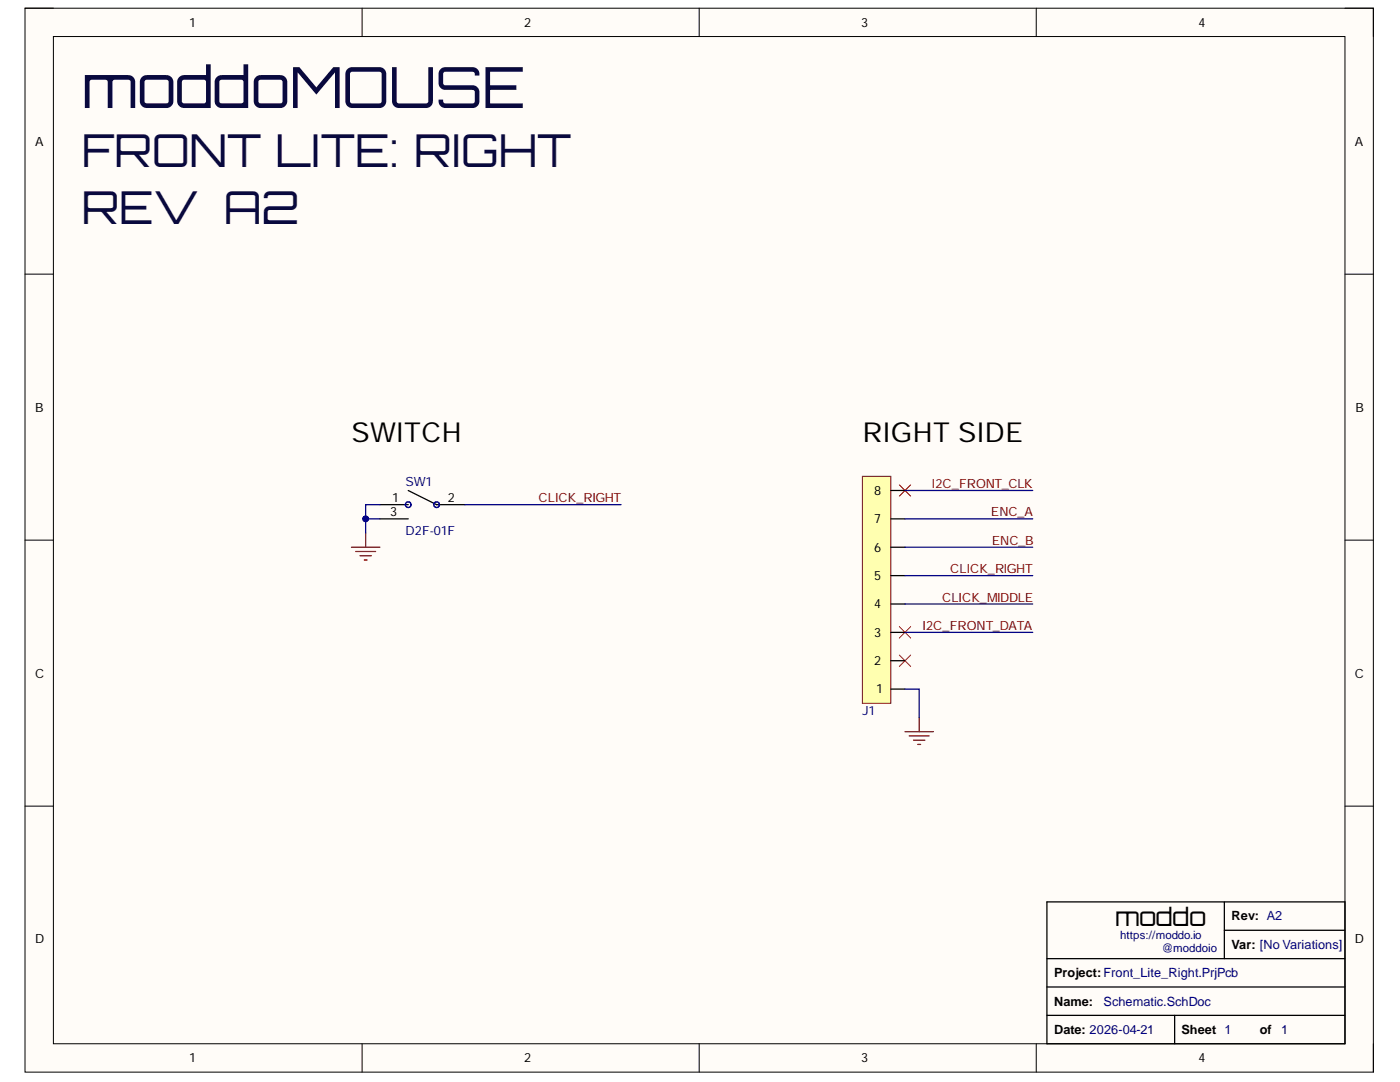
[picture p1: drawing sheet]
<svg xmlns="http://www.w3.org/2000/svg" width="279mm" height="216mm" viewBox="0 0 279 216" stroke-linecap="round" stroke-linejoin="round" font-family="sans-serif">
<path d="M5 1.6h269.1v212.3h-269.1z" fill-rule="evenodd" fill="#fffcf8"/>
<path d="M5 1.6h269.1v212.3h-269.1z" fill="none" stroke="#000" stroke-width=".2"/>
<path d="M10.7 7.3h257.7v201h-257.7z" fill-rule="evenodd" fill="#fffcf8"/>
<g fill="none" stroke="#000" stroke-width=".2">
<path d="M5 1.6h5.7M10.7 7.3h257.7v201h-257.7zM72.3 1.6v5.7M139.5 1.6v5.7M206.8 1.6v5.7M268.4 1.6h5.7v5.7M5 54.7h5.7M268.4 54.7h5.7M5 107.8h5.7M268.4 107.8h5.7M5 160.9h5.7M268.4 160.9h5.7"/>
<path d="M72.3 208.3v5.6M139.5 208.3v5.6M206.8 208.3v5.6M274.1 208.3v5.6"/>
</g>
<path d="M70.1 109.2h5.7M71 110h4M71.8 110.9h2.3M72.7 111.7h.6M73 106.4v2.8M180.6 146h5.7M181.5 146.8h3.9M182.3 147.7h2.3M183.2 148.5h.5M183.4 143.2v2.8" fill="none" stroke="#800000" stroke-width=".25"/>
<path d="M81.5 97.9l5.6 2.8h5.7M75.8 100.7h5.7M75.8 103.5h5.7M208.9 180h59.5v28.3h-59.5zM244.3 180v11.3M208.9 196.9h59.5M208.9 191.3h59.5M244.3 185.6h24.1M208.9 202.6h59.5M234.4 202.6v5.7" fill="none" stroke="#000" stroke-width=".25"/>
<path d="M179.5 96.7l2.2 2.3M181.7 96.7l-2.2 2.3M179.5 130.7l2.2 2.3M179.5 125l2.2 2.3M181.7 130.7l-2.2 2.3M181.7 125l-2.2 2.3" fill="none" stroke="#f00" stroke-width=".2"/>
<g fill="none" stroke="#00f" stroke-width=".25">
<circle cx="81.5" cy="100.7" r=".56"/>
<circle cx="87.1" cy="100.7" r=".56"/>
</g>
<path d="M172.1 95h5.7v45.3h-5.7z" fill-rule="evenodd" fill="#ffffb0"/>
<path d="M172.1 95h5.7v45.3h-5.7z" fill="none" stroke="#800000" stroke-width=".2"/>
<path d="M177.8 97.9h2.8M177.8 114.9h2.8M177.8 109.2h2.8M177.8 103.5h2.8M177.8 137.5h2.8M177.8 131.8h2.8M177.8 126.2h2.8M177.8 120.5h2.8" fill="none" stroke="#000" stroke-width=".25"/>
<path d="M75.8 100.7h-2.8v5.7" fill="none" stroke="#000080" stroke-width=".25"/>
<circle cx="73" cy="103.5" r=".57" fill="#000080"/>
<circle cx="73" cy="103.5" r=".57" fill="none" stroke="#000080" stroke-width=".2"/>
<path d="M73 103.5h2.8" fill="none" stroke="#000080" stroke-width=".25"/>
<circle cx="73" cy="103.5" r=".57" fill="#000080"/>
<circle cx="73" cy="103.5" r=".57" fill="none" stroke="#000080" stroke-width=".2"/>
<path d="M180.6 97.9h25.5M92.8 100.7h31.2M180.6 114.9h25.5M180.6 109.2h25.5M180.6 103.5h25.5M180.6 137.5h2.8v5.7M180.6 120.5h25.5M180.6 126.2h25.5" fill="none" stroke="#000080" stroke-width=".25"/>
<text font-size="11.3" fill="#09093e" x="16.3" y="21.6">moddoMOUSE</text>
<g font-size="9" fill="#09093e">
<text x="16.3" y="33.4">FRONT LITE: RIGHT</text>
<text x="16.3" y="44.7">REV A2</text>
</g>
<g font-size="5.5">
<text x="70.1" y="88.2">SWITCH</text>
<text x="172.1" y="88.2">RIGHT SIDE</text>
</g>
<text font-size="5" x="222.5" y="184.7">moddo</text>
<g font-size="2.5">
<text x="37.7" y="5.3">1</text>
<text x="104.6" y="5.3">2</text>
<text x="171.9" y="5.3">3</text>
<text x="239.2" y="5.3">4</text>
<text x="7" y="29.1">A</text>
<text x="270.4" y="29.1">A</text>
<text x="7" y="82.2">B</text>
<text x="270.5" y="82.2">B</text>
<text x="78.2" y="100.2">1</text>
<text x="89.4" y="100.2">2</text>
<text x="174.5" y="98.7">8</text>
<text x="77.9" y="103">3</text>
<text x="174.5" y="104.4">7</text>
<text x="174.5" y="110.1">6</text>
<text x="174.5" y="115.7">5</text>
<text x="174.5" y="121.4">4</text>
<text x="174.5" y="127">3</text>
<text x="7" y="135.2">C</text>
<text x="174.5" y="132.7">2</text>
<text x="270.4" y="135.2">C</text>
<text x="174.8" y="138.4">1</text>
<text x="245.8" y="183.7">Rev: A2</text>
<text x="7" y="188.2">D</text>
<text x="245.8" y="189.3">Var: [No Variations]</text>
<text x="270.4" y="188.2">D</text>
<text x="210.4" y="195">Project:Front_Lite_Right.PrjPcb</text>
<text x="210.4" y="200.7">Name:</text>
<text x="210.4" y="206.3">Date: 2026-04-21</text>
<text x="235.8" y="206.3">Sheet 1</text>
<text x="251.5" y="206.3">of</text>
<text x="37.7" y="212">1</text>
<text x="104.6" y="212">2</text>
<text x="171.9" y="212">3</text>
<text x="239.2" y="212">4</text>
</g>
<g font-size="2.5" fill="#000080">
<text x="80.9" y="97">SW1</text>
<text x="80.9" y="106.7">D2F-01F</text>
<text x="172.1" y="142.6">J1</text>
<text x="220.2" y="200.7">Schematic.SchDoc</text>
<text x="255.7" y="206.3">1</text>
</g>
<g font-size="2.5" fill="#800000">
<text x="107.5" y="100.2">CLICK_RIGHT</text>
<text x="186" y="97.4">I2C_FRONT_CLK</text>
<text x="197.7" y="103">ENC_A</text>
<text x="197.9" y="108.7">ENC_B</text>
<text x="189.6" y="114.4">CLICK_RIGHT</text>
<text x="184.1" y="125.7">I2C_FRONT_DATA</text>
<text x="188" y="120">CLICK_MIDDLE</text>
</g>
<g font-size="2.3" fill="#000080">
<text x="223.5" y="187.4">https://moddo.io</text>
<text x="231.8" y="189.9">@moddoio</text>
</g>
</svg>
